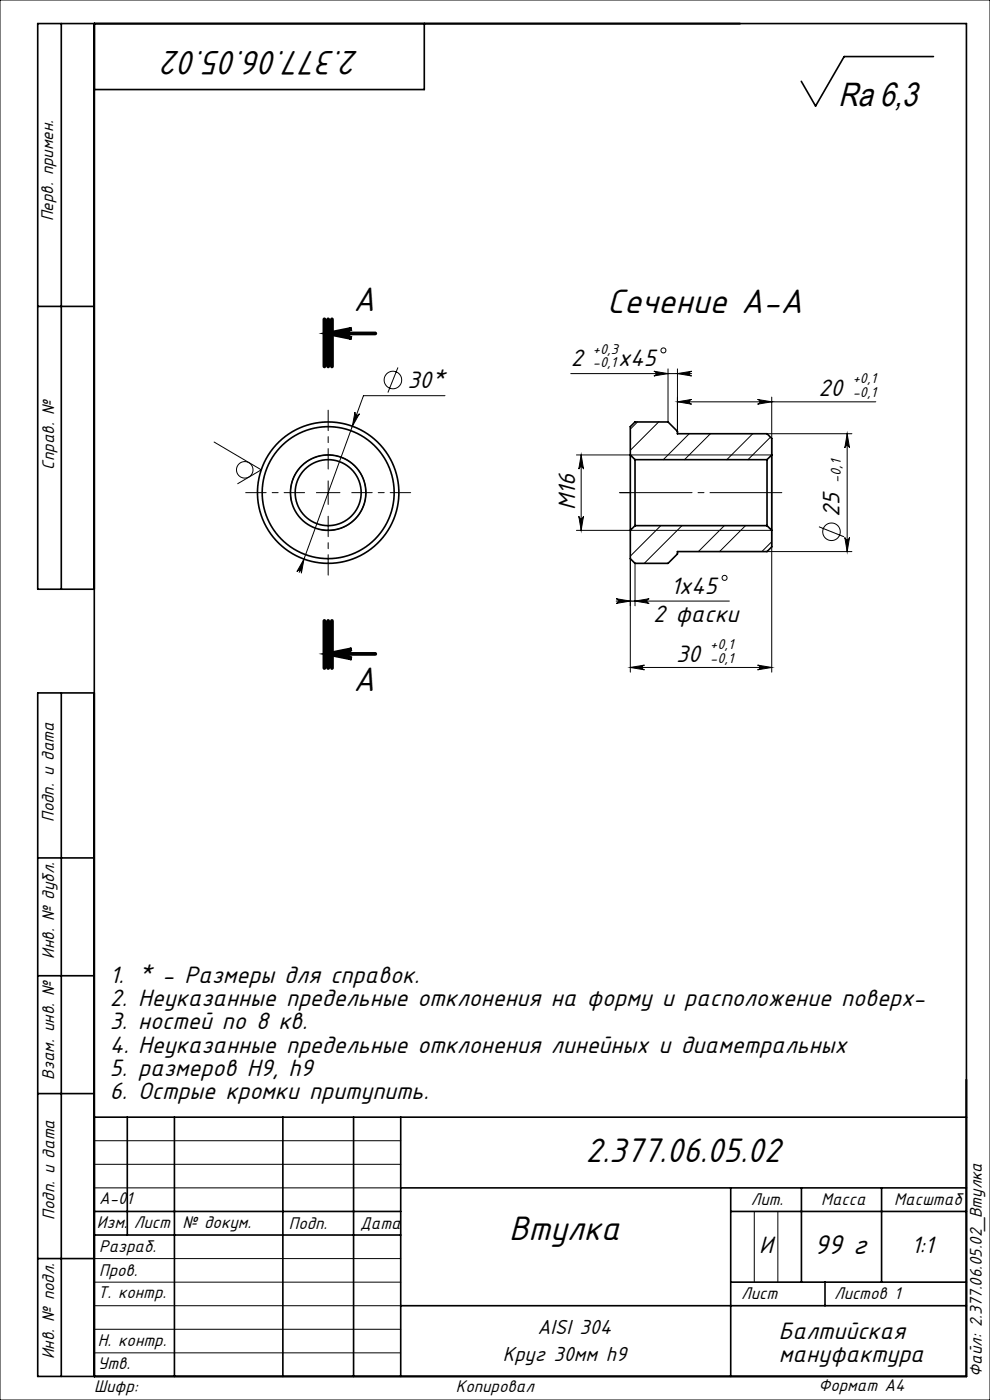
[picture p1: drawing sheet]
<svg xmlns="http://www.w3.org/2000/svg" width="210mm" height="297mm" viewBox="0 0 210 297" stroke-linecap="round" stroke-linejoin="round" font-family="sans-serif">
<g fill="none" stroke="#000" stroke-width=".21">
<path d="M0 0h210v297h-210zM84.4 78l-2.1 5.3M121.1 79.3h25.6M138.7 78.8l3 .5-3 .5a.5 .5 0 0 0 .5-.5 .5 .5 0 0 0-.5-.5zM141.7 78.3v11.2M143.7 79.3l3-.5a.5 .5 0 0 0-.5 .5 .5 .5 0 0 0 .5 .5zM143.7 78.3v13.7M45.4 93.8l10 5.9-5 2.9M75.3 87.4a.5 .5 0 0 0 .3 .6 .5 .5 0 0 0 .6-.2l-1.5 2.6zM94.4 83.9h-17.3l-13.6 37.5M123.3 96.5l.5 3a.5 .5 0 0 0-.5-.5 .5 .5 0 0 0-.5 .5zM123.3 96.5v16"/>
<path d="M135.2 89.5l-1.5 1.5M139.7 89.5l-6 6M143.7 85.2h42.1M143.7 85.2l3-.5a.5 .5 0 0 0-.5 .5 .5 .5 0 0 0 .5 .5zM146.2 92l-5.5 5.5M150.7 92l-5.5 5.5M159.7 92l-5.5 5.5M160.7 84.7l3 .5-3 .5a.5 .5 0 0 0 .5-.5 .5 .5 0 0 0-.5-.5zM162.7 92h18M163.4 92.7l-4.7 4.8M163.7 96.5h-41.4M163.7 84.2v12.3"/>
<path d="M163.7 96.5v16M179.7 92v25M179.7 92l.5 3a.5 .5 0 0 0-.5-.5 .5 .5 0 0 0-.5 .5zM61.9 106.6a8 8 0 0 1 7-10.1 8 8 0 0 1 8.7 8.7 8 8 0 0 1-10.1 7M64.5 118.6l-.6 3a.5 .5 0 0 0-.3-.6 .5 .5 0 0 0-.6 .3zM67.1 104.5h5M69.6 102v5M122.8 109.5a.5 .5 0 0 0 .5 .5 .5 .5 0 0 0 .5-.5l-.5 3zM133.7 118.5v24.1M134.7 119.5v9M140.2 111.5l-6.5 6.5M144.7 111.5l-8 8"/>
<path d="M153.6 111.5l-5.5 5.5M158.1 111.5l-5.5 5.5M162.7 117h18M163.7 112.5h-41.4M163.7 112.5v30.1M163.7 114.9l-2.1 2.1M173.7 111.7l5.3 2.2M179.2 114a.5 .5 0 0 0 .5 .5 .5 .5 0 0 0 .5-.5l-.5 3zM130.7 127l3 .5-3 .5a.5 .5 0 0 0 .5-.5 .5 .5 0 0 0-.5-.5zM130.7 127.5h24M134.7 127.5l3-.5a.5 .5 0 0 0-.5 .5 .5 .5 0 0 0 .5 .5zM133.7 141.6l3-.5a.5 .5 0 0 0-.5 .5 .5 .5 0 0 0 .5 .5z"/>
<path d="M133.7 141.6h30M160.7 141.1l3 .5-3 .5a.5 .5 0 0 0 .5-.5 .5 .5 0 0 0-.5-.5zM20 242h65M20 247h65M20 252h65M160 257v15M165 257v15M20 277h65M20 272h65M20 267h65M20 287h65M20 282h65"/>
<circle cx="140.7" cy="74.3" r=".53"/>
<circle cx="51.9" cy="99.7" r="1.75"/>
<circle cx="83.3" cy="80.6" r="1.86"/>
<circle cx="176.4" cy="112.8" r="1.86"/>
<circle cx="153.7" cy="122.6" r=".53"/>
</g>
<path d="M69.6 70.7l5-1a1 1 0 0 0-.9 1 1 1 0 0 0 .9 1zM69.6 138.7l5-1a1 1 0 0 0-.9 1 1 1 0 0 0 .9 1z" fill="none" stroke="#000" stroke-width=".8" stroke-linecap="butt"/>
<path d="M69.6 99.5v-12.5M64.6 104.5h-12.5M69.6 109.5v12.5M74.6 104.5h12.5" fill="none" stroke="#000" stroke-width=".21" stroke-dasharray="15.2 1.3 1.3 1.3" stroke-dashoffset="10.9"/>
<path d="M68.8 67.7v10M69.6 67.7v10M69.6 70.7h10M70.4 67.7v10M68.8 131.7v10M69.6 131.7v10M69.6 138.7h10M70.4 131.7v10z" fill="none" stroke="#000" stroke-width=".8"/>
<path d="M173 22.5h.1M133.7 104.5h-2.3" fill="none" stroke="#000" stroke-width=".21" stroke-dasharray="15.2 1.3 1.3 1.3"/>
<path d="M131.4 104.5h34.6" fill="none" stroke="#000" stroke-width=".21" stroke-dasharray="15.2 1.3 1.3 1.3" stroke-dashoffset="-.2"/>
<g fill="none" stroke="#000" stroke-width=".35">
<path d="M13 5v120M20 5v287M90 5v14h-70M198 12h-18.9l-6.1 10.5-3-5.2M8 65h12M133.7 96.5v16M133.7 96.5v-6l1-1h7l2 2v.5h19l1 1v3.5M133.7 96.5l1 1M134.7 97.5v14M134.7 97.5h28M162.7 97.5v14M163.7 96.5v16"/>
<path d="M163.7 96.5l-1 1M133.7 112.5v6l1 1h7l2-2v-.5h19l1-1v-3.5M134.7 111.5l-1 1M134.7 111.5h28M162.7 111.5l1 1M20 125h-12v-120h197v287h-197v-145h12M13 147v145M8 182h12M8 207h12M8 232h12M20 237h185M27 237v25"/>
<path d="M37 237v55M60 237v55M75 237v55M85 237v55M20 257h65M85 252h120M155 252v40M155 257h50M170 252v20M187 252v20M8 267h12M20 262h65"/>
<path d="M85 277h120M155 272h50M175 272v5"/>
<circle cx="69.6" cy="104.5" r="15"/>
<circle cx="69.6" cy="104.5" r="7"/>
<circle cx="69.6" cy="104.5" r="8"/>
<circle cx="69.6" cy="104.5" r="14"/>
</g>
<g fill="#000">
<path d="M69.6 70.7l5-1a1 1 0 0 0-.9 1 1 1 0 0 0 .9 1zM69.6 138.7l5-1a1 1 0 0 0-.9 1 1 1 0 0 0 .9 1z"/>
<path d="M143.7 79.3l3-.5a.5 .5 0 0 0-.5 .5 .5 .5 0 0 0 .5 .5zM138.7 78.8l3 .5-3 .5a.5 .5 0 0 0 .5-.5 .5 .5 0 0 0-.5-.5z"/>
<path d="M179.7 92l.5 3a.5 .5 0 0 0-.5-.5 .5 .5 0 0 0-.5 .5zM179.2 114a.5 .5 0 0 0 .5 .5 .5 .5 0 0 0 .5-.5l-.5 3zM123.3 96.5l.5 3a.5 .5 0 0 0-.5-.5 .5 .5 0 0 0-.5 .5zM122.8 109.5a.5 .5 0 0 0 .5 .5 .5 .5 0 0 0 .5-.5l-.5 3z"/>
<path d="M64.5 118.6l-1.5 2.7a.5 .5 0 0 1 .6-.3 .5 .5 0 0 1 .3 .6zM75.3 87.4l-.6 3 1.5-2.6a.5 .5 0 0 1-.6 .2 .5 .5 0 0 1-.3-.6zM133.7 141.6l3-.5a.5 .5 0 0 0-.5 .5 .5 .5 0 0 0 .5 .5zM160.7 141.1l3 .5-3 .5a.5 .5 0 0 0 .5-.5 .5 .5 0 0 0-.5-.5zM143.7 85.2l3-.5a.5 .5 0 0 0-.5 .5 .5 .5 0 0 0 .5 .5zM160.7 84.7l3 .5-3 .5a.5 .5 0 0 0 .5-.5 .5 .5 0 0 0-.5-.5z"/>
<path d="M134.7 127.5l3-.5a.5 .5 0 0 0-.5 .5 .5 .5 0 0 0 .5 .5zM130.7 127l3 .5-3 .5a.5 .5 0 0 0 .5-.5 .5 .5 0 0 0-.5-.5z"/>
</g>
<g font-size="8">
<text x="76.2" y="10.7" transform="rotate(-180 76.2 10.7)">2.377.06.05.02</text>
<text x="75" y="66">A</text>
<text x="128.8" y="66.3">Сечение A-A</text>
<text x="75" y="146.6">A</text>
<text x="124.2" y="246.6">2.377.06.05.02</text>
<text x="108" y="263.1">Втулка</text>
</g>
<text font-size="7.1" x="177.9" y="22.4">Ra 6,3</text>
<text font-size="6.4" x="172.8" y="266">99 г</text>
<g font-size="5.6">
<text x="121.1" y="77.7">2</text>
<text x="131.1" y="77.7">x45</text>
<text x="86.4" y="82.3">30*</text>
<text x="173.6" y="84">20</text>
<text x="122" y="108.3" transform="rotate(-90 122 108.3)">M16</text>
<text x="178.1" y="109.7" transform="rotate(-90 178.1 109.7)">25</text>
<text x="142.3" y="125.9">1x45</text>
<text x="138.6" y="131.9">2 фаски</text>
<text x="143.4" y="140.3">30</text>
<text x="23.3" y="208.6">1. * - Размеры для справок.</text>
<text x="23.3" y="213.5">2. Неуказанные предельные отклонения на форму и расположение поверх-</text>
<text x="23.3" y="218.4">3. ностей по 8 кв.</text>
<text x="23.3" y="223.3">4. Неуказанные предельные отклонения линейных и диаметральных</text>
<text x="23.3" y="228.2">5. размеров Н9, h9</text>
<text x="23.3" y="233.1">6. Острые кромки притупить.</text>
<text x="161.1" y="265.7">И</text>
<text x="193.4" y="265.8">1:1</text>
<text x="165.2" y="284.1">Балтийская</text>
<text x="165.2" y="289">мануфактура</text>
</g>
<g font-size="4.8">
<text x="114.1" y="283">AISI 304</text>
<text x="106.7" y="288.6">Круг 30мм h9</text>
</g>
<g font-size="4">
<text x="11.3" y="46.9" transform="rotate(-90 11.3 46.9)">Перв. примен.</text>
<text x="11.5" y="99.6" transform="rotate(-90 11.5 99.6)">Справ. №</text>
<text x="11.4" y="174.4" transform="rotate(-90 11.4 174.4)">Подп. и дата</text>
<text x="11.5" y="203.4" transform="rotate(-90 11.5 203.4)">Инв. № дубл.</text>
<text x="11.5" y="229" transform="rotate(-90 11.5 229)">Взам. инв. №</text>
<text x="21" y="255.5">А-01</text>
<text x="159.2" y="255.6">Лит.</text>
<text x="174.2" y="255.6">Масса</text>
<text x="189.7" y="255.6">Масштаб</text>
<text x="11.5" y="258.8" transform="rotate(-90 11.5 258.8)">Подп. и дата</text>
<text x="20.6" y="260.5">Изм.</text>
<text x="28.4" y="260.5">Лист</text>
<text x="38.7" y="260.5">№ докум.</text>
<text x="61.3" y="260.6">Подп.</text>
<text x="76.4" y="260.6">Дата</text>
<text x="21" y="265.6">Разраб.</text>
<text x="20.7" y="275.4">Т. контр.</text>
<text x="21" y="270.8">Пров.</text>
<text x="157.2" y="275.6">Лист</text>
<text x="176.9" y="275.6">Листов 1</text>
<text x="20.7" y="285.6">Н. контр.</text>
<text x="11.5" y="288.4" transform="rotate(-90 11.5 288.4)">Инв. № подл.</text>
<text x="20.7" y="290.4">Утв.</text>
<text x="208.3" y="292.1" transform="rotate(-90 208.3 292.1)">Файл: 2.377.06.05.02_Втулка</text>
<text x="20" y="295.3">Шифр:</text>
<text x="96.7" y="295.3">Копировал</text>
<text x="173.6" y="295.1">Формат A4</text>
</g>
<g font-size="3.4">
<text x="125.8" y="75">+0,3</text>
<text x="125.8" y="77.9">-0,1</text>
<text x="180.9" y="81.3">+0,1</text>
<text x="180.9" y="84.3">-0,1</text>
<text x="178.4" y="102.5" transform="rotate(-90 178.4 102.5)">-0,1</text>
<text x="150.7" y="137.7">+0,1</text>
<text x="150.7" y="140.6">-0,1</text>
</g>
</svg>
